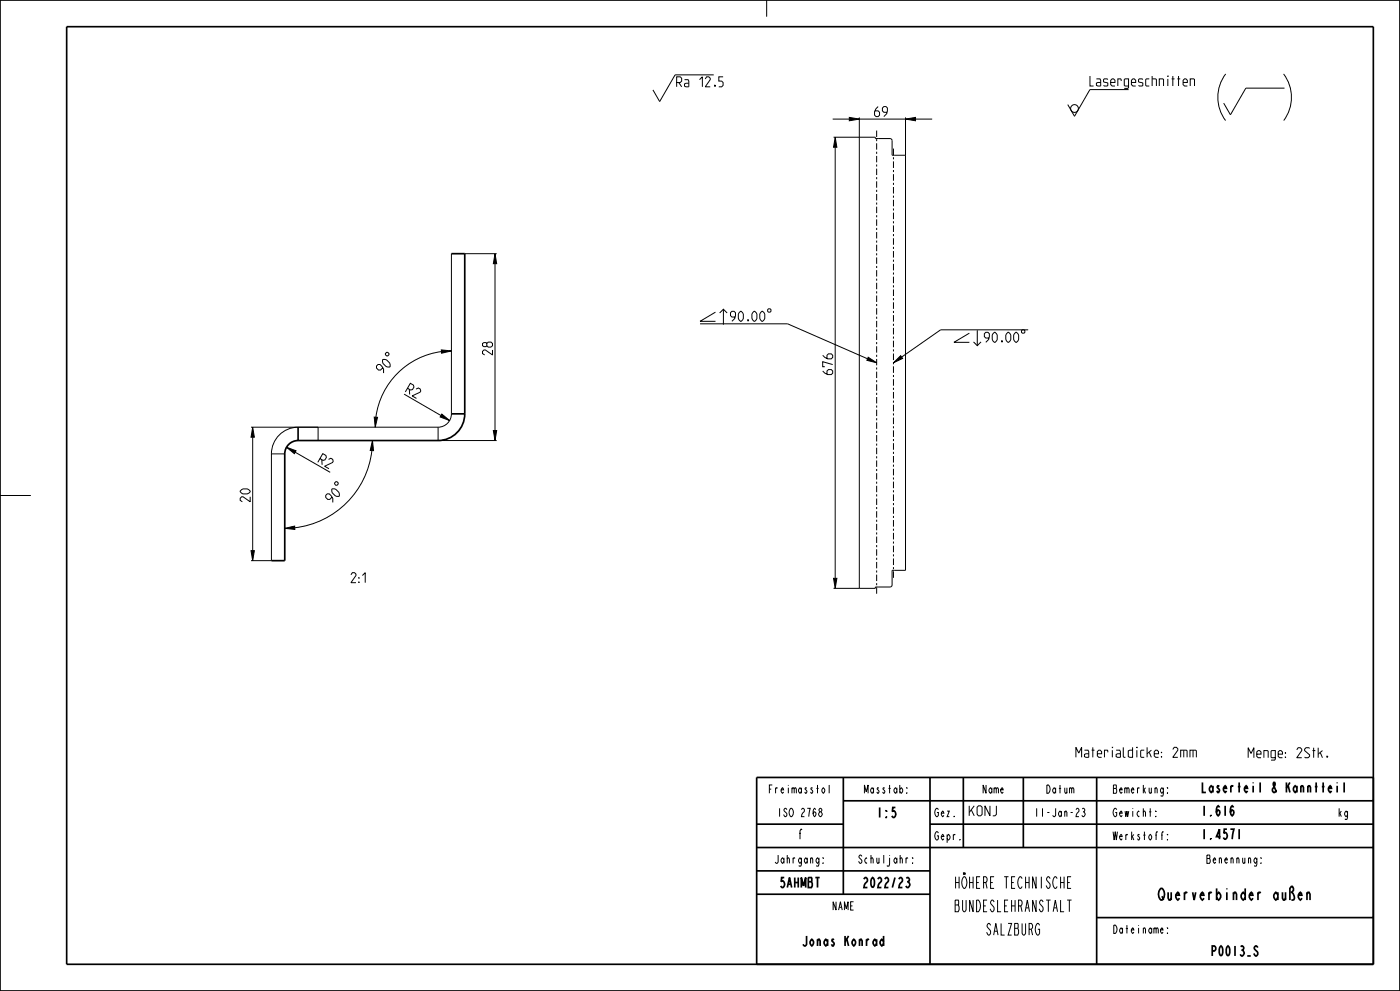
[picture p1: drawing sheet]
<svg xmlns="http://www.w3.org/2000/svg" width="420mm" height="297mm" viewBox="0 0 420 297" stroke-linecap="round" stroke-linejoin="round" font-family="sans-serif">
<g fill="#000">
<path d="M254.8 35.2l3 .5-3 .5zM271.7 35.7l3-.5v1zM250.6 41.1l.5 3h-1zM148.5 76l.5 3h-1zM132.4 104.9l3 .3-2.9 .7zM260.5 107.1l2.5 1.6-2.9-.7zM268 108.7l2.2-2.1 .6 .8zM75.8 128l.5 3h-1zM86 134l2.8 1.1-.5 .9zM111.7 132l.4 3.1-1-.1zM112.3 125l1 .1-.7 2.9zM132.5 124.1l2.4 1.9-2.9-1z"/>
<path d="M148 129h1l-.5 3zM85.4 158.3l3-.6v1zM75.3 165h1l-.5 3zM250.1 173.3h1l-.5 3z"/>
</g>
<g fill="none" stroke="#000" stroke-width=".3">
<path d="M230 0v5M214.1 22.4h-11.6l-4.6 8-2-3.5M249.8 35.7h5M254.8 35.2l3 .5-3 .5zM257.8 35.2v141.1M257.8 35.7h13.9M271.7 35.7l3-.5v1zM271.7 35.2v135.7h-3.2M274.7 35.7h5M338.6 26.9h-11.6l-4.6 8-2.1-3.5M367.7 22.2a11.6 11.6 0 0 0 0 13.9M385.1 22.2a11.6 11.6 0 0 1 0 13.9"/>
<path d="M385.4 26.4h-11.6l-4.7 8-2-3.5M250.1 41.1h12.5v.4M250.6 41.1l.5 3h-1zM250.6 44.1v129.2M268.5 46.5h3.2M135.4 76v48a4 4 0 0 1-4 4v4h17.6M139.4 76h9.6M148.5 76l.5 3h-1zM148.5 79v50M210 97h26.3l24 10.5M214.6 93.5l-4.6 2.8h4.6M215.9 93.8l1.1-1.1 1.1 1.1"/>
<path d="M217 92.7v4.6M290.8 99.8l-4.6 2.8h4.6M293.2 99v4.6M308.5 98.8h-26.3l-11.7 8.2M115.6 106l.4-.4h.3l.4 .4v.3l-.4 .4h-.3l-.4-.4zM121.2 118.1l11.1 6.4M132.4 104.9l3 .3-2.9 .7zM132.4 105.4a22.9 22.9 0 0 0-19.6 19.6M260.5 107.1l2.5 1.6-2.9-.7zM268 108.7l2.2-2.1 .6 .8zM292.1 102.5l1.1 1.1 1.1-1.1M75.3 128h20.1"/>
<path d="M75.8 128l.5 3h-1zM75.8 131v34M81.4 136v32h-6.1M81.4 136h4M86 134l2.8 1.1-.5 .9zM88.6 135.5l10.5 6.1M89.4 128a8 8 0 0 0-8 8M111.6 135a26.3 26.3 0 0 1-23.2 23.2M111.7 132l.4 3.1-1-.1zM112.3 125l1 .1-.7 2.9zM132.5 124.1l2.4 1.9-2.9-1zM148 129h1l-.5 3z"/>
<path d="M0 148.5h9.2M85.4 158.3l3-.6v1zM100.4 144.7l.3-.3h.4l.4 .3v.4l-.4 .3h-.4l-.3-.3zM75.3 165h1l-.5 3zM250.1 173.3h1l-.5 3zM262.6 175.9v.4h-12.5"/>
<circle cx="322.4" cy="32.5" r="1.17"/>
</g>
<g fill="none" stroke="#000" stroke-width=".51">
<path d="M0 0h420v297h-420zM135.4 76h4v48M89.4 132a4 4 0 0 0-4 4v32h-4M135.4 124h4M139.4 124a8 8 0 0 1-8 8M227 233h185v56h-185zM253 233v35M279 233v56M289 233v21M307 233v21M329 233v56M227 247h26"/>
<path d="M227 254h185M253 240h159M279 247h133M227 261h52M227 268h52M329 275h83"/>
</g>
<path d="M20 8h392v281h-392z" fill="none" stroke="#000" stroke-width=".5"/>
<!-- layer: A_ACHSEN -->
<g fill="none" stroke="#000" stroke-width=".3">
<path d="M263 39.1v2M262.6 41.5h.8M263 41.7v.6M263 42.9v2M263 45.5v.6M263 46.7v2M263 49.3v.6M263 50.5v2M263 53.1v.6M263 54.3v2M263 56.9v.6M263 58.1v2"/>
<path d="M267.6 46.5h.9M268 44.5v2M268 47.1v.6M268 48.4v1.9M268 51v.6M268 52.2v2M268 54.8v.6M268 56v2M268 58.6v.7M268 59.9v1.9M263 60.7v.6M263 61.9v2"/>
<path d="M263 64.5v.6M263 65.7v2M263 68.3v.6M263 69.5v2M263 72.1v.6M263 73.3v2M263 75.9v.6M263 77.2v1.9M263 79.7v.6M268 62.5v.6M268 63.7v2M268 66.3v.6"/>
<path d="M268 67.6v1.9M268 70.1v.7M268 71.4v2M268 74v.6M268 75.2v2M268 77.8v.7M268 79.1v1.9M263 81v1.9M263 83.5v.6M263 84.8v1.9M263 87.3v.6M263 88.6v1.9"/>
<path d="M263 91.1v.6M263 92.4v1.9M263 94.9v.6M263 96.2v1.9M263 98.7v.6M263 100v1.9M268 81.7v.6M268 82.9v2M268 85.5v.6M268 86.8v1.9M268 89.3v.7M268 90.6v2"/>
<path d="M268 93.2v.6M268 94.4v2M268 97v.6M268 98.3v1.9M263 102.5v.6M263 103.8v1.9M263 106.3v.6M263 107.6v1.9M263 110.1v.6M263 111.4v1.9M263 113.9v.7M263 115.2v1.9"/>
<path d="M263 117.7v.7M263 119v1.9M268 100.9v.6M268 102.1v2M268 104.7v.6M268 106v1.9M268 108.5v.7M268 109.8v2M268 112.4v.6M268 113.6v2M268 116.2v.6M268 117.5v1.9"/>
<path d="M263 121.5v.7M263 122.8v1.9M263 125.3v.7M263 126.6v1.9M263 129.1v.7M263 130.4v1.9M263 132.9v.7M263 134.2v1.9M263 136.7v.7M263 138v1.9M268 120.1v.6M268 121.3v2"/>
<path d="M268 123.9v.6M268 125.1v2M268 127.7v.7M268 129v1.9M268 131.6v.6M268 132.8v2M268 135.4v.6M268 136.7v1.9M268 139.3v.6M263 140.5v.7M263 141.8v1.9M263 144.3v.7"/>
<path d="M263 145.6v1.9M263 148.1v.7M263 149.4v1.9M263 152v.6M263 153.2v1.9M263 155.8v.6M263 157v1.9M263 159.6v.6M268 140.5v2M268 143.1v.6M268 144.3v2M268 146.9v.7"/>
<path d="M268 148.2v1.9M268 150.8v.6M268 152v2M268 154.6v.6M268 155.9v1.9M268 158.4v.7M268 159.7v2M262.6 175.9h.8M263 160.8v1.9M263 163.4v.6M263 164.6v1.9M263 167.2v.6"/>
<path d="M263 168.4v1.9M263 171v.6M263 172.2v1.9M263 174.8v.6M263 176v1.9M267.6 170.9h.9M268 162.3v.6M268 163.5v2M268 166.1v.7M268 167.4v1.9M268 170v.6M268 171.2v2"/>
</g>
<!-- layer: A_RUNDUNGEN -->
<path d="M89.4 128v4h42" fill="none" stroke="#000" stroke-width=".51"/>
<path d="M263.4 41.5h3.6l.4 .2 .2 .4v4.4M89.4 128h42M95.4 128v4M267.6 170.9v4.4l-.2 .5-.4 .1h-3.6" fill="none" stroke="#000" stroke-width=".3"/>
<g font-size="4.6">
<text x="284.1" y="266.3">HÖHERE TECHNISCHE</text>
<text x="344.6" y="269.8">Querverbinder außen</text>
<text x="284.1" y="273.3">BUNDESLEHRANSTALT</text>
<text x="294.6" y="280.3">SALZBURG</text>
</g>
<g font-size="3.9">
<text x="203" y="26">Ra 12.5</text>
<text x="327" y="25.8">Lasergeschnitten</text>
<text x="262.4" y="34.9">69</text>
<text x="219.1" y="96.3">90.00</text>
<text x="147.8" y="106.4" transform="rotate(-90 147.8 106.4)">28</text>
<text x="295.3" y="102.6">90.00</text>
<text x="114.8" y="112.1" transform="rotate(-45 114.8 112.1)">90</text>
<text x="249.8" y="112.3" transform="rotate(-90 249.8 112.3)">676</text>
<text x="121.6" y="117.5" transform="rotate(30 121.6 117.5)">R2</text>
<text x="95.3" y="138.6" transform="rotate(30 95.3 138.6)">R2</text>
<text x="75.1" y="150.4" transform="rotate(-90 75.1 150.4)">20</text>
<text x="99.5" y="150.9" transform="rotate(-45 99.5 150.9)">90</text>
<text x="103.4" y="174.6">2:1</text>
<text x="322.2" y="227">Materialdicke: 2mm</text>
<text x="373.9" y="227.1">Menge: 2Stk.</text>
<text x="360.2" y="237.5">Laserteil &amp; Kanntteil</text>
<text x="262.5" y="245">1:5</text>
<text x="290.2" y="244.5">KONJ</text>
<text x="360.2" y="244.5">1.616</text>
<text x="238.7" y="251.5">f</text>
<text x="360.2" y="251.5">1.4571</text>
<text x="233" y="266">5AHMBT</text>
<text x="257.8" y="266">2022/23</text>
<text x="239" y="283.5">Jonas Konrad</text>
<text x="362.3" y="286.5">P0013_S</text>
</g>
<g font-size="3.3">
<text x="229.3" y="237.8">Freimasstol</text>
<text x="258.2" y="237.8">Masstab:</text>
<text x="294.1" y="237.8">Name</text>
<text x="313.1" y="237.8">Datum</text>
<text x="334.1" y="237.8">Bemerkung:</text>
<text x="232.2" y="244.8">ISO 2768</text>
<text x="280.2" y="244.8">Gez.</text>
<text x="309.2" y="244.8">11-Jan-23</text>
<text x="334.1" y="244.8">Gewicht:</text>
<text x="401.2" y="244.8">kg</text>
<text x="280.2" y="251.8">Gepr.</text>
<text x="334.1" y="251.8">Werkstoff:</text>
<text x="231.2" y="258.8">Jahrgang:</text>
<text x="256.2" y="258.8">Schuljahr:</text>
<text x="360.7" y="258.8">Benennung:</text>
<text x="249.1" y="272.8">NAME</text>
<text x="334.1" y="279.8">Dateiname:</text>
</g>
</svg>
